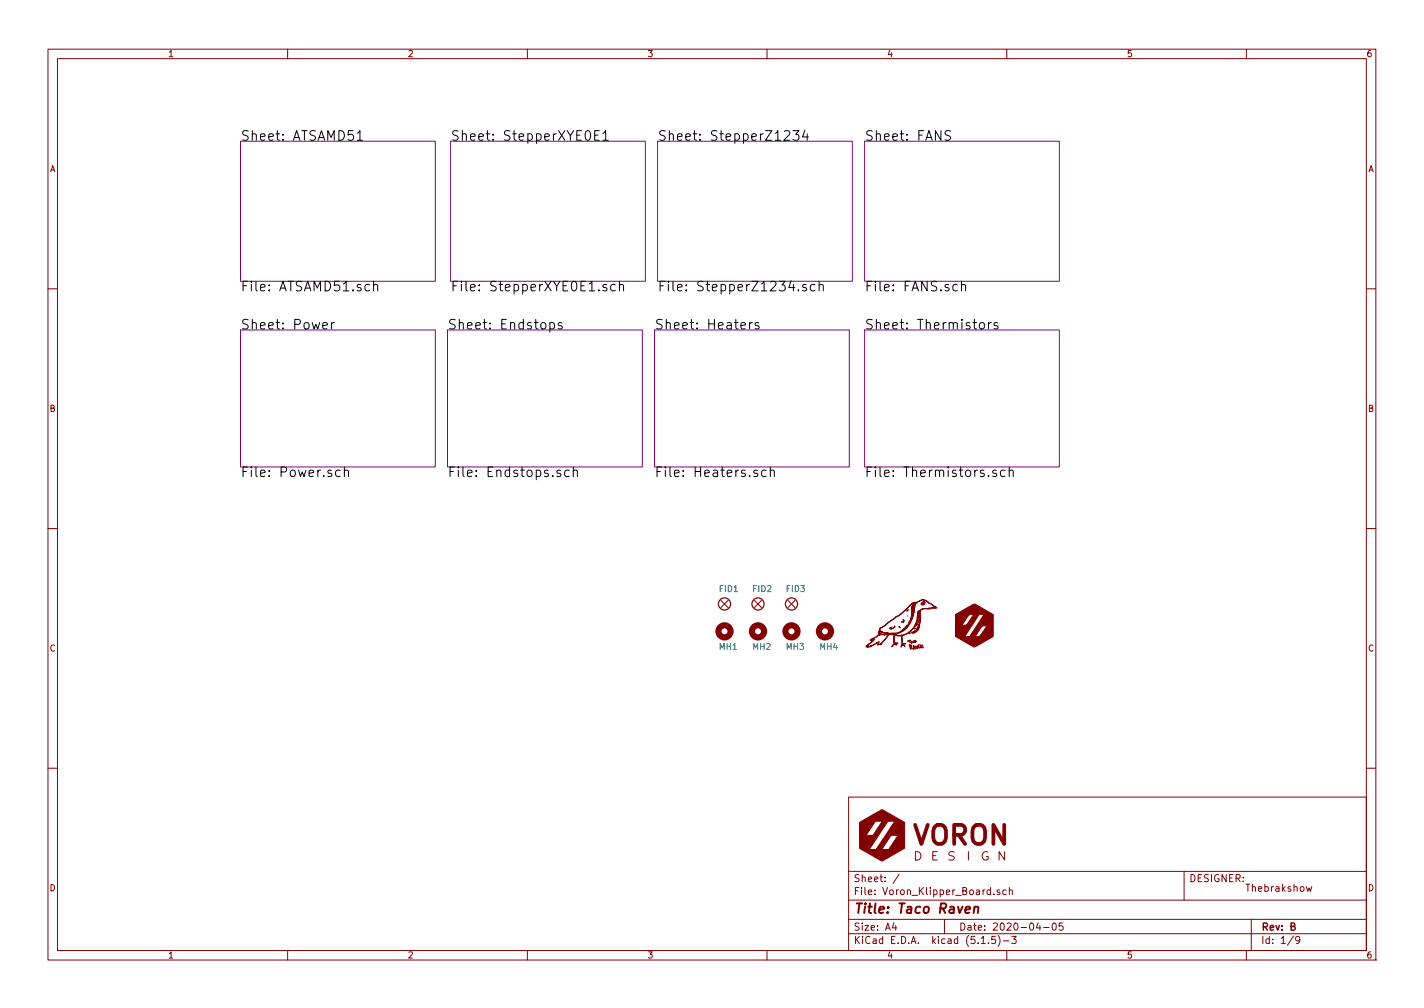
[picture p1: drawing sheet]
<svg xmlns="http://www.w3.org/2000/svg" width="297mm" height="210mm" viewBox="0 0 297 210" stroke-linecap="round" stroke-linejoin="round" font-family="sans-serif">
<g fill="none" stroke="#840000" stroke-width=".21">
<path d="M10 10.3h277v189.9h-277zM12 12.2h273v186.1h-273zM60 10.3v1.9M110 10.3v1.9M160 10.3v1.9M210 10.3v1.9M260 10.3v1.9M10 60.2h2M285 60.2h2M10 110.3h2M285 110.3h2M150.4 125.2l1.5 1.5"/>
<path d="M151.9 125.2l-1.5 1.5M157.4 125.2l1.5 1.5M158.9 125.2l-1.5 1.5M164.3 125.2l1.6 1.5M165.9 125.2l-1.6 1.5M10 160.2h2M177 166.3h108v32h-108zM285 160.2h2M60 198.3v1.9M110 198.3v1.9M160 198.3v1.9M177 194.8h108"/>
<path d="M177 191.8h108M177 187.8h108M177 181.8h108M186.5 192.5l-.4 1h1M186.8 193v1M187.6 182.3l-1.3 2M197 191.8v3M204.7 196.8h.8M206.2 196.7v.1M207.3 186.5v.1M207.6 195.3h-.7l-.1 .7 .2-.1 .5 .1 .1 .7-.2 .1-.6-.1M208.2 195.1a1.71 1.71 0 0 1 0 2.3"/>
<path d="M208.5 185.7l-.3-.1-.2 .2 .1 .2 .4 .2v.3h-.5M209.3 196.3h1.2M209.9 185.7l-.4-.1-.3 .3v.6l.3 .1 .4-.1M210 198.3v1.9M210.5 185.7l.2-.1 .4 .1 .1 .9M210.5 185.1v1.5M211 195.3h1l-.5 .6 .4 .1v.7l-.2 .1-.7-.1M216.6 192.5l-.4 1h.9M216.9 193v1M217.7 193.5h1.1M219.6 192.7l.4-.2a.86 .86 0 0 1-.2 1.5l-.2-.1-.1-.4zM221.7 192.5h-.7l-.1 .7 .2-.1 .5 .1 .2 .2-.1 .5-.2 .1-.6-.1"/>
<path d="M247 181.8v6M260 198.3v1.9M261 191.8v6.5M269.8 195.2l-1.2 2M271.1 196l-.3 .3-.4-.1-.1-.2v-.4l.3-.3h.2l.3 .3a1.01 1.01 0 0 1-.4 1.2h-.3M272.5 184.9l.3 1 .3-.7 .3 .7 .2-1M287 200.2h.1"/>
</g>
<path d="M201.4 189.8l1-.2-.1-.4h-.8l-.2 1 .3 .2 .6-.1M203.3 189.3l.3-.2 .4 .1v1.2M203.3 189.1l-.2 1.3" fill="none" stroke="#840000" stroke-width=".41"/>
<path d="M190.9 172.1l1.3 3.9 1.3-3.9M194.9 172.6a1.34 1.34 0 0 1 1.5-.5 1.34 1.34 0 0 1 .9 1.3v1.3a1.33 1.33 0 0 1-2.1 1.1 3 3 0 0 1-.3-3.2zM199 174.1h1.6a1.08 1.08 0 0 0 .8-1 1.08 1.08 0 0 0-.8-1h-1.6v3.9M200 174.1l1.3 1.9M203 172.6a1.34 1.34 0 0 1 1.5-.5 1.34 1.34 0 0 1 1 1.3v1.3a1.32 1.32 0 0 1-1.3 1.4 1.32 1.32 0 0 1-1.4-1.4v-1.3zM209.5 172.1v3.9l-2.3-3.9v3.9" fill="none" stroke="#840000" stroke-width=".79"/>
<g fill="#840000" stroke="#840000" stroke-width=".21">
<path d="M179.3 171.5l4.1-2.3a.69 .69 0 0 1 1.1 0l4.2 2.3v5.4l-3.5 2a1.79 1.79 0 0 1-1.4 .6l-4-2.3h5.6l1.9-2.9-1.4-.1-1.9 3h-1.2l3.9-5.9h-.7a.8 .8 0 0 0-1.2 .6l-3.5 5.3h-1.5l-.5-.3v-2.7h2.8l1.9-2.9h-1.4l-2 2.9h-1.3z"/>
<path d="M199.3 128.2l4-2.2 3.9 2.2v4.6l-3.9 2.2-4-2.2h4.6l.4-.1 .4-.4 1.2-1.7h-.8l-.3 .2-1.3 2h-1.2l2.9-4.6-.9-.1-3 4.6h-2v-2.3l2.2-.1 1.6-2.1-.2-.1a1.46 1.46 0 0 0-1.5 1.2l-.8 1.1h-1.3z"/>
<path d="M189.4 130.2l.1-.1z"/>
<path d="M189.5 127.1l.1 .1z"/>
<path d="M185.2 132h.1z"/>
<path d="M192.4 134.5l.1 .2z"/>
<path d="M188.2 129.6l-.2 .2z"/>
<path d="M190.4 127.9l-.1 .3z"/>
<path d="M191.6 130.3l-.1 .4z"/>
<path d="M191.5 128.4v.5z"/>
<path d="M191.4 130.8l-.2 .6z"/>
<path d="M189.2 127.3l.1-.1-.1 .2h.2l-.2 .1z"/>
<path d="M187.5 130.7l.3 .1-.1 .2z"/>
<path d="M190.5 131.7l.6-.3z"/>
<path d="M190.7 131.1h.3z"/>
<path d="M188.3 129.3a.27 .27 0 0 1 .3 .3 .27 .27 0 0 1-.3 .2 .26 .26 0 0 0 .2-.2 .26 .26 0 0 0-.2-.3z"/>
<path d="M190.1 133.7l.3 .3h-.2l.1 .1-.1 .1z"/>
<path d="M190.4 126.8h.2l-.2 1.1-.2-.2z"/>
<path d="M190.9 134.7l.4 .5v-.5l.1 .6z"/>
<path d="M189.3 133.7l.6-.2-.1 .1 .1 .5-.2-.5z"/>
<path d="M190.6 134.6l.4 .8-.2-.1-.2 .1 .2-.3-.1-.2-.1 .4z"/>
<path d="M191.5 134.6l.3-.1-.2 .5 .1 .1 .2-.1v.1h-.3z"/>
<path d="M191.9 134.6l.2-.1 .3 .5 .1-.1v.2l-.4-.4v.5z"/>
<path d="M185.6 131h.4l-.3 .1 .2 .1 .7-.4-.1-.2 .2 .1-.8 .5z"/>
<path d="M192.2 125.9l.4-.4a.28 .28 0 0 1 .3 0 .28 .28 0 0 1 0 .4l-.5 .3-.2-.2h.4l.1-.2-.2 .2h-.3z"/>
<path d="M190.6 133.7v.3l.5-.2-.2-.2-.2 .3 .2-.4 .2 .2v.2a.34 .34 0 0 1-.6-.1z"/>
<path d="M189.6 134.5a.36 .36 0 0 1 .5 .1 .36 .36 0 0 1 0 .5l.4 .3-.6-.2v.2l-.1-.7 .2 .3a.22 .22 0 0 0 .1-.4 .22 .22 0 0 0-.3 .1z"/>
<path d="M181 134.7l.2-.1-.2 .3 .6-.1 .2-.1-.4 .1 1.7-.8-.5 .3a2.29 2.29 0 0 1-1.8 .6z"/>
<path d="M183.3 133.9l-.2 .6 .2-.1a3.7 3.7 0 0 0 1.9-1.8l.2-.1-1.6 2v-.3l-.8 .3z"/>
<path d="M192 127.4v.1a9.7 9.7 0 0 1-.5 4l-.9 .6-.4-.1 .1-.1h-.2l.3-.1-.1 .2a1.84 1.84 0 0 0 1.5-2.1z"/>
<path d="M183.5 131.1l1-.6 2.3-1.9 1.2-.6 2.4-2.3a3.1 3.1 0 0 0 2-.6l.7 .1 2.3 1.6-1.6 .1 .2 .1h-1.4a1.65 1.65 0 0 0-1.2 2.1l-.5 1.5 .4-.4 .4-.8 .1-1.8v.4a2.72 2.72 0 0 1-1.2 2.9l-1 1.1h.3l-.1 .1-.5 .1-1.1 .4v1.6l.7 .1h-.5l.4 .5-.6-.3 .1 .1h-.2l-.1 .4-.1-.1 .2-.6v-1.7h-.9l-.5-.2-.2 .4 .1 1.2 .7 .1-.7 .2 .5 .2h-.2a.51 .51 0 0 0-.5-.1 .51 .51 0 0 0-.3 .5l.4-.7v-1.9l-2 .1 .1 .1-1.2-.1 .1 .2-.1-.2-1.6 1-.1 .1 .7-.1-1.8 1.5 1.6-1.4h-.7l1.9-1.1-.2-.4 .6 .4-.6-.4v-.1l.5 .2a.98 .98 0 0 0 1.1 .2h1.8l.6 .3h.8l.1-.2 .1 .1 1.1-.4a4.7 4.7 0 0 0 2-3l.2-1.3-.1-.1 .8-.6 3-.3-1.8-1.3a1.39 1.39 0 0 0-2 .1 1.95 1.95 0 0 0-.7 1.7l-.2 1.1-.6 1.5a3.7 3.7 0 0 1-2 2l-1.6 .4 .3-.1h-1.6l-1-.2-.4-.3 .4 .2v-.1l-.4-.1-.1-.1-.2 .3-.1-.1 .3-.5 .1 .3 .9 .4h2.2a3.9 3.9 0 0 0 2.5-1.5l.1-.1-.5 .6-.9 .8 1.1-.8 .8-1.2-.3 .1 .2-.2h.2h-.2l.2-.1 .3-.4-.1-.2-.2 .6h-.2l.3-.8 .1 .2h.1l.4-1 .3-2-.5 .8 .2-.7a1.4 1.4 0 0 0-.4 1.4l-.1 1 .1-1.6a.86 .86 0 0 1 .6-1l.3-.2h-.5l-.4 .3-2.2 2-4.5 3.3z"/>
</g>
<path d="M50.2 29.5h40.6v29.2h-40.6zM94 29.5h40.6v29.2h-40.6zM137.2 29.5h40.6v29.2h-40.6zM180.3 29.5h40.7v29.2h-40.7zM50.2 68.8h40.6v28.6h-40.6zM93.3 68.8h40.7v28.6h-40.7zM136.5 68.8h40.7v28.6h-40.7zM180.3 68.8h40.7v28.6h-40.7z" fill="none" stroke="#840084" stroke-width=".21"/>
<g fill="none" stroke="#000" stroke-width=".21">
<path d="M74.5 27.8l.6-.6v2.1M74.5 29.3h1.1M124.1 28.2h.6M125 27.2h-.9v2.1h.9M125.8 27.8l.5-.6v2.1M125.8 29.3h1.1M163.6 27.4l.3-.2h.5l.2 .2 .1 .4-.1 .3-1.1 1.2h1.2M165.4 27.2h1.2l-.6 .8a.53 .53 0 0 1 .6 .4v.5l-.1 .3-.8 .1-.3-.2M167.9 27.1l-.5 1.5h1.3M168.4 27.9v1.4M198.3 27.4l-.8-.2-.4 .4 .2 .5 .8 .3a.48 .48 0 0 1 .2 .5 .48 .48 0 0 1-.4 .4l-.8-.1M77.1 59.4l-.6-.1-.4 .4v.6l.2 .3h.8"/>
<path d="M77.9 59.5a.5 .5 0 0 1 .9 .1v1.1M77.9 58.7v2M126.5 59.4a.5 .5 0 0 0-.7 .2l.1 .3 .4 .1 .3 .3-.3 .4-.5-.1M128.3 59.4l-.5-.1-.4 .4v.6l.2 .3h.7M129.2 59.5a.49 .49 0 0 1 .9 .1v1.1M129.2 58.7v2M168.2 59.4a.48 .48 0 0 0-.8 .2l.1 .3 .5 .1 .3 .3-.3 .4-.6-.1M170 59.4l-.6-.1-.4 .4v.6l.2 .3h.8M170.9 59.5a.49 .49 0 0 1 .8 .1v1.1M170.9 58.7v2M200.6 59.5a.5 .5 0 0 1 .8 .1v1.1M200.6 58.7v2"/>
<path d="M67.3 67.9l1-.1-.1-.4-.6-.1-.3 .3 .1 .9h.8M69.1 67.3v1.3M69.7 67.3l-.4 .1-.2 .3M114.7 67.4l.6-.1 .4 .4v.5l-.2 .3h-.8M117.2 67.4l-.5-.1-.3 .3 .1 .3 .7 .1v.5h-.8M156.4 67.3v1.3M156.9 67.3l-.3 .1-.2 .3M158.3 67.4a.48 .48 0 0 0-.8 .2l.1 .3h.5l.3 .3-.3 .4-.6-.1M204.4 67.5a.53 .53 0 0 1 .5-.2 .53 .53 0 0 1 .4 .4v.5a.54 .54 0 0 1-.5 .4 .54 .54 0 0 1-.5-.4zM206.2 67.3v1.3M206.8 67.3l-.4 .1-.2 .3M208.1 67.4a.48 .48 0 0 0-.8 .2l.1 .3h.5l.3 .3-.3 .4-.6-.1"/>
<path d="M71 98.2l-.6-.1-.4 .3v.6l.2 .3h.8M71.8 98.3a.49 .49 0 0 1 .9 0v1.1M71.8 97.4v2M116.9 98.2l-.5-.1-.2 .2 .1 .3 .6 .2v.5h-.7M118.7 98.2l-.5-.1-.4 .3v.6l.2 .3h.7M119.6 98.3a.5 .5 0 0 1 .8 0v1.1M119.6 97.4v2M159.8 98.2l-.6-.1-.3 .3v.6l.2 .3h.7M160.7 98.3a.47 .47 0 0 1 .8 0v1.1M160.7 97.4v2M207.8 98.2l-.5-.1-.2 .2 .1 .3 .6 .2v.5h-.7M209.7 98.2l-.6-.1-.4 .3v.6l.2 .3h.8"/>
<path d="M210.5 98.3a.47 .47 0 0 1 .9 0v1.1M210.5 97.4v2"/>
</g>
<g fill="none" stroke="#840000" stroke-width="1.3">
<circle cx="151.1" cy="131.7" r="1.27"/>
<circle cx="158.1" cy="131.7" r="1.27"/>
<circle cx="165.1" cy="131.7" r="1.27"/>
<circle cx="172.1" cy="131.7" r="1.27"/>
</g>
<g fill="none" stroke="#840000" stroke-width=".25">
<circle cx="151.1" cy="126" r="1.27"/>
<circle cx="158.1" cy="126" r="1.27"/>
<circle cx="165.1" cy="126" r="1.27"/>
</g>
<g font-size="2.8">
<text x="50.2" y="29.4">Sheet: ATSAMD51</text>
<text x="94" y="29.4">Sheet: StepperXYE0E1</text>
<text x="137.2" y="29.4">Sheet: StepperZ1234</text>
<text x="180.3" y="29.4">Sheet: FANS</text>
<text x="50.2" y="60.8">File: ATSAMD51.sch</text>
<text x="94" y="60.8">File: StepperXYE0E1.sch</text>
<text x="137.2" y="60.8">File: StepperZ1234.sch</text>
<text x="180.3" y="60.8">File: FANS.sch</text>
<text x="50.2" y="68.7">Sheet: Power</text>
<text x="93.3" y="68.7">Sheet: Endstops</text>
<text x="136.5" y="68.7">Sheet: Heaters</text>
<text x="180.3" y="68.7">Sheet: Thermistors</text>
<text x="50.2" y="99.5">File: Power.sch</text>
<text x="93.3" y="99.5">File: Endstops.sch</text>
<text x="136.5" y="99.5">File: Heaters.sch</text>
<text x="180.3" y="99.5">File: Thermistors.sch</text>
</g>
<text font-size="2.8" fill="#840000" x="178" y="190.5">Title: Taco Raven</text>
<g font-size="2.4" fill="#840000">
<text x="190.5" y="179.5">D E S</text>
<text x="201.6" y="179.5">I</text>
<text x="204.4" y="179.5">G N</text>
</g>
<g font-size="2.1" fill="#840000">
<text x="178" y="184">Sheet: /</text>
<text x="248" y="184">DESIGNER:</text>
<text x="259.7" y="186">Thebrakshow</text>
<text x="178" y="186.7">File: Voron_Klipper_Board.sch</text>
<text x="178" y="196.9">KiCad E.D.A. kicad (5.1.5)-3</text>
<text x="178" y="194.1">Size: A4</text>
<text x="200" y="194.1">Date: 2020-04-05</text>
<text x="263" y="194.1">Rev: B</text>
<text x="263" y="196.9">Id: 1/9</text>
</g>
<g font-size="1.8" fill="#840000">
<text x="35" y="11.9">1</text>
<text x="85" y="11.9">2</text>
<text x="135" y="11.9">3</text>
<text x="185" y="11.9">4</text>
<text x="235" y="11.9">5</text>
<text x="285" y="11.9">6</text>
<text x="10.4" y="35.9">A</text>
<text x="285.4" y="35.9">A</text>
<text x="10.4" y="85.9">B</text>
<text x="285.4" y="85.9">B</text>
<text x="10.4" y="135.9">C</text>
<text x="285.4" y="135.9">C</text>
<text x="10.4" y="185.9">D</text>
<text x="285.4" y="185.9">D</text>
<text x="35" y="199.9">1</text>
<text x="85" y="199.9">2</text>
<text x="135" y="199.9">3</text>
<text x="185" y="199.9">4</text>
<text x="235" y="199.9">5</text>
<text x="285" y="199.9">6</text>
</g>
<g font-size="1.8" fill="#008484">
<text x="150.1" y="123.5">FID1</text>
<text x="157.1" y="123.5">FID2</text>
<text x="164.1" y="123.5">FID3</text>
<text x="150.1" y="135.6">MH1</text>
<text x="157" y="135.6">MH2</text>
<text x="164" y="135.6">MH3</text>
<text x="171" y="135.6">MH4</text>
</g>
</svg>
